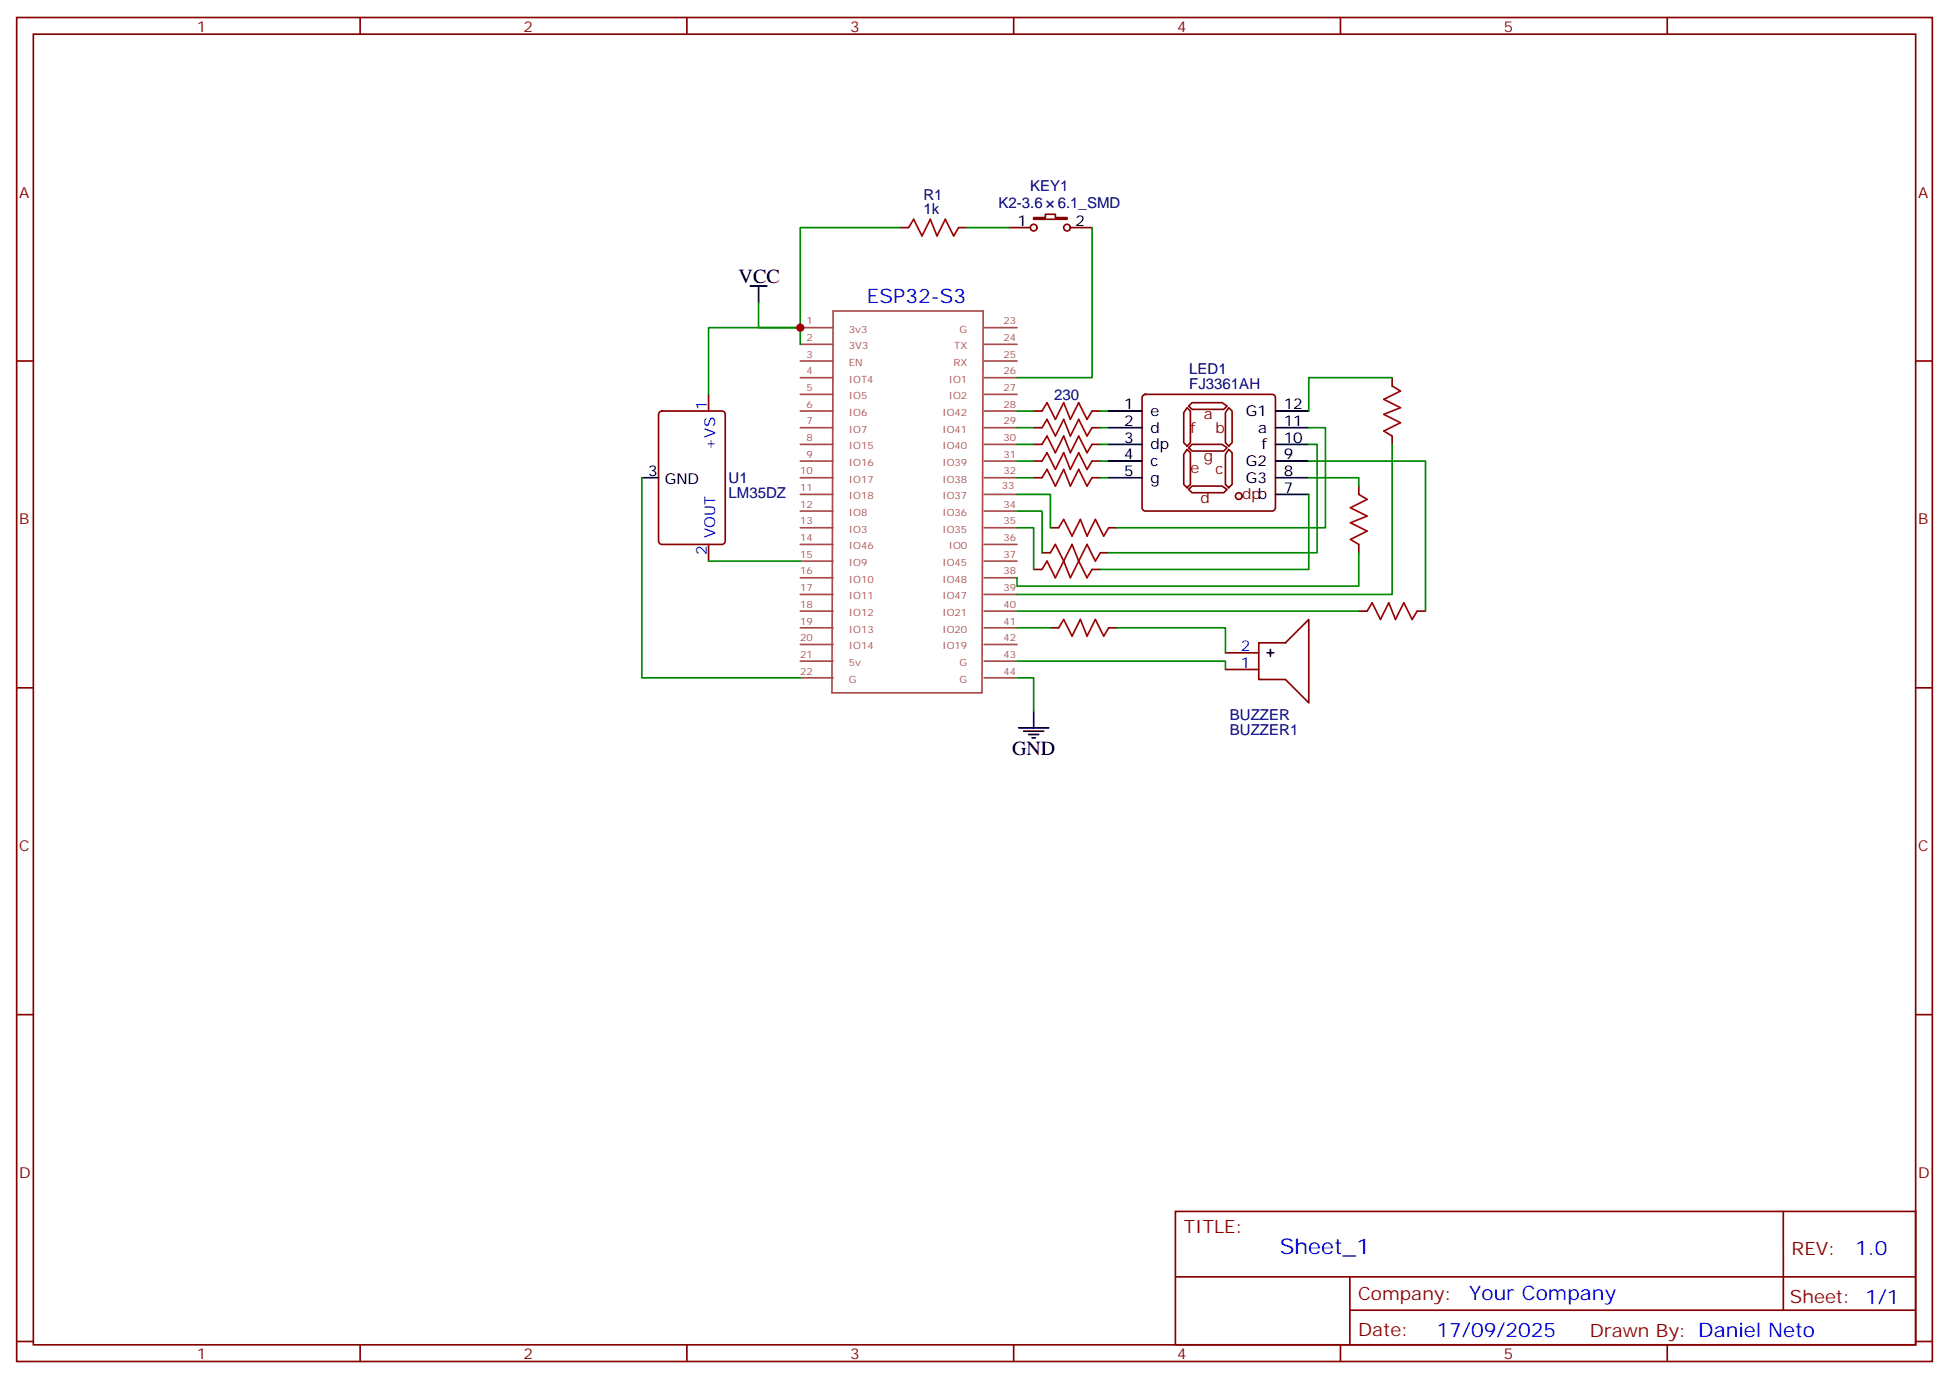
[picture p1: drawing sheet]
<svg xmlns="http://www.w3.org/2000/svg" width="412mm" height="292mm" viewBox="0 0 412 292" stroke-linecap="round" stroke-linejoin="round" font-family="sans-serif">
<g fill="none" stroke="#870000" stroke-width=".35">
<path d="M3.5 3.7h405.4v284.3h-405.4zM7.1 7.2h398.2v277.3h-398.2zM76.2 3.7v3.5M145.3 3.7v3.5M214.5 3.7v3.5M283.6 3.7v3.5M352.8 3.7v3.5M190.5 48.2h1.8M202.8 48.2h1.8M213.4 48.2h4.6M218.7 46h2.5v-.7h2.1v.7h2.5v.4h-7.1zM226.5 48.2h4.6"/>
<path d="M3.5 76.4h3.6M405.3 76.4h3.6M139.6 87.2l.5-.2h12.7a.71 .71 0 0 1 .7 .7v26.8a.76 .76 0 0 1-.7 .7h-12.7a.76 .76 0 0 1-.8-.7v-26.8zM149.9 83.4v3.6M218.7 87h1.8M218.7 90.5h1.8M218.7 94h1.8M218.7 97.5h1.8M231.1 87h1.7M231.1 90.5h1.7M231.1 94h1.7M231.1 97.5h1.7"/>
<path d="M241.9 83.6l.5-.2h26.8a.71 .71 0 0 1 .7 .7v23.3a.76 .76 0 0 1-.7 .7h-26.8a.76 .76 0 0 1-.7-.7v-23.3zM251.2 86.3l.7 .7v6.7l-.7 .7-.7-.7v-6.4zM251.2 95.1l.7 .7v6.7l-.7 .7-.7-.7v-6.4zM251.5 85.9l.7-.7h6.4l1 .7-.7 .7h-6.7zM251.5 94.7l.7-.7h6.4l1 .7-.7 .7h-6.7zM260 86.3l.7 .7v6.7l-.7 .7-.7-.7v-6.4zM260 95.1l.7 .7v6.7l-.7 .7-.7-.7v-6.4zM149.9 115.2v3.5M218.7 101.1h1.8M220.5 116.9h1.7M222.2 111.7h1.8M231.1 101.1h1.7"/>
<path d="M232.8 116.9h1.8M234.6 111.7h1.8M251.5 103.5l.7-.7h6.4l1 .7-.7 .7h-6.7zM218.7 120.5h1.8M222.2 132.8h1.8M231.1 120.5h1.7M234.6 132.8h1.8M259.3 138.1h7M266.3 136h5.7l4.9-4.9v17.6l-4.9-4.9h-5.7zM3.5 145.5h3.6M259.3 141.6h7M405.3 145.5h3.6"/>
<path d="M3.5 214.7h3.6M405.3 214.7h3.6M248.7 256.3h156.6v28.2h-156.6zM377.3 256.3v20.9M248.7 270.1h156.5M285.6 277.2h119.6M285.6 270.1v14.2M3.5 283.8h3.6M76.2 284.5v3.5M145.3 284.5v3.5M214.5 284.5v3.5M283.6 284.5v3.5"/>
<path d="M352.8 284.5v3.5M405.3 283.8h3.6"/>
<circle cx="218.7" cy="48.2" r=".71"/>
<circle cx="225.8" cy="48.2" r=".71"/>
</g>
<g fill="none" stroke="#a64a4a" stroke-width=".35">
<path d="M169.3 79.9h7M169.3 76.4h7M169.3 72.8h7M169.3 69.3h7M176.3 65.8h31.7l-.2 80.8h-31.8zM208.3 79.9h6.9M208.3 76.4h6.9M208.3 72.8h6.9M208.3 69.3h6.9M169.3 97.5h7M169.3 94h7M169.3 90.5h7"/>
<path d="M169.3 87h7M169.3 83.4h7M208.3 97.5h6.9M208.3 94h6.9M208.3 90.5h6.9M208.3 87h6.9M208.3 83.4h6.9M169.3 118.7h7M169.3 115.2h7M169.3 111.7h7M169.3 108.1h7M169.3 104.6h7"/>
<path d="M169.3 101.1h7M208.3 118.7h6.9M208.3 115.2h6.9M208.3 111.7h6.9M208.3 108.1h6.9M208.3 104.6h6.9M208.3 101.1h6.9M169.3 139.9h7M169.3 136.3h7M169.3 132.8h7M169.3 129.3h7M169.3 125.8h7"/>
<path d="M169.3 122.2h7M208.3 139.9h6.9M208.3 136.3h6.9M208.3 132.8h6.9M208.3 129.3h6.9M208.3 125.8h6.9M208.3 122.2h6.9M169.3 143.4h7M208.3 143.4h6.9"/>
</g>
<g fill="none" stroke="#000" stroke-width=".35">
<path d="M158.7 60.5h3.6M160.5 60.5v3.5M234.6 87h7.1M234.6 90.5h7.1M234.6 94h7.1M234.6 97.5h7.1M269.9 94h7M269.9 97.5h7M135.8 101.1h3.5M234.6 101.1h7.1M269.9 101.1h7M269.9 104.6h7"/>
<path d="M268.1 138.1h1.4M268.8 137.4v1.4M215.5 154h6.4M216.6 154.7h4.2M217.7 155.4h2.1M218.4 156.1h.7M218.7 150.5v3.5"/>
</g>
<g fill="none" stroke="#008700" stroke-width=".35">
<path d="M190.5 48.2h-21.2v24.6M204.6 48.2h8.8M231.1 48.2v31.7h-15.9M160.5 64v5.3h8.8h-19.4v14.1M215.2 87h3.5M215.2 90.5h3.5M215.2 94h3.5M215.2 97.5h3.5M232.8 87h1.8M232.8 90.5h1.8M232.8 94h1.8M232.8 97.5h1.8"/>
<path d="M135.8 101.1v42.3h33.5M149.9 118.7h19.4M215.2 111.7h3.5v8.8M215.2 108.1h5.3v8.8M215.2 104.6h7v7.1M215.2 101.1h3.5M232.8 101.1h1.8M215.2 139.9h44.1v1.7M215.2 132.8h7M236.4 132.8h22.9v5.3M215.2 143.4h3.5v7.1"/>
</g>
<path d="M192.3 48.2l1-1.8 1.8 3.5 1.7-3.5 1.5 3.5 1.7-3.5 1.8 3.5 1-1.7M220.5 87l1-1.8 1.8 3.5 1.8-3.5 1.4 3.5 1.7-3.5 1.8 3.5 1.1-1.7M220.5 90.5l1-1.8 1.8 3.6 1.8-3.6 1.4 3.6 1.7-3.6 1.8 3.6 1.1-1.8M220.5 94l1-1.7 1.8 3.5 1.8-3.5 1.4 3.5 1.7-3.5 1.8 3.5 1.1-1.8M220.5 97.5l1-1.7 1.8 3.5 1.8-3.5 1.4 3.5 1.7-3.5 1.8 3.5 1.1-1.8M220.5 101.1l1-1.8 1.8 3.5 1.8-3.5 1.4 3.5 1.7-3.5 1.8 3.5 1.1-1.7M222.2 116.9l1.1-1.7 1.8 3.5 1.4 3.5 3.5-7 1.8 3.5 1-1.8M224 111.7l1.1-1.8 1.7 3.5 1.8-3.5 1.4 3.5 1.8-3.5 1.7 3.5 1.1-1.7M220.5 120.5l1-1.8 1.8 3.5 3.5-7 1.4 3.5 1.8 3.5 1.1-1.7M224 132.8l1.1-1.7 1.7 3.5 1.8-3.5 1.4 3.5 1.8-3.5 1.7 3.5 1.1-1.8" fill="none" stroke="#a10000" stroke-width=".35"/>
<circle cx="262.1" cy="105" r=".71" fill="#f0f0f0" stroke="#870000" stroke-width=".35"/>
<path d="M269.9 90.5h7M269.9 87h7" fill="none" stroke="#000" stroke-width=".35"/>
<path d="M294.6 79.9h-17.7v7.1M276.9 90.5h3.6v21.2h-44.1M276.9 94h1.8v22.9h-44.1M276.9 97.5h24.7v31.8M294.6 94v31.8h-79.4M276.9 104.6v15.9h-44.1M276.9 101.1h10.6v1.7M287.5 116.9v7.1h-72.3v-1.8M215.2 129.3h72.3" fill="none" stroke="#008700" stroke-width=".35"/>
<path d="M294.6 81.7l1.7 1-3.5 1.8 3.5 1.8-3.5 1.4 3.5 1.7-3.5 1.8 1.8 1.1M287.5 104.6l1.8 1.1-3.5 1.7 3.5 1.8-3.5 1.4 3.5 1.8-3.5 1.7 1.7 1.1M289.3 129.3l1-1.8 1.8 3.6 1.8-3.6 1.4 3.6 1.7-3.6 1.8 3.6 1.1-1.8" fill="none" stroke="#a10000" stroke-width=".35"/>
<path d="M294.6 79.9v1.8M294.6 92.3v1.7M287.5 102.8v1.8M287.5 115.2v1.7M287.5 129.3h1.8M299.9 129.3h1.7" fill="none" stroke="#870000" stroke-width=".35"/>
<circle cx="169.3" cy="69.3" r=".88" fill="#c00"/>
<text font-size="4.6" fill="#00f" x="270.8" y="265.3">Sheet_1</text>
<g font-size="4.2">
<text x="156.3" y="59.8">VCC</text>
<text x="214.1" y="159.6">GND</text>
</g>
<g font-size="4.2" fill="#00f">
<text x="183.4" y="64">ESP32-S3</text>
<text x="392.5" y="265.6">1.0</text>
<text x="310.9" y="275.1">Your Company</text>
<text x="304" y="282.9">17/09/2025</text>
</g>
<g font-size="3.9" fill="#800">
<text x="250.5" y="260.9">TITLE:</text>
<text x="379.1" y="265.6">REV:</text>
<text x="287.4" y="275.1">Company:</text>
<text x="378.7" y="275.7">Sheet: 1/1</text>
<text x="287.4" y="282.8">Date:</text>
<text x="336.4" y="282.8">Drawn By: Daniel Neto</text>
</g>
<g font-size="3.2" fill="#800">
<text x="41.6" y="6.7">1</text>
<text x="110.8" y="6.7">2</text>
<text x="179.9" y="6.7">3</text>
<text x="249.1" y="6.7">4</text>
<text x="318.2" y="6.7">5</text>
<text x="4.1" y="41.8">A</text>
<text x="405.9" y="41.8">A</text>
<text x="254.7" y="88.7">a</text>
<text x="251.9" y="91.5">f</text>
<text x="257.2" y="91.5">b</text>
<text x="251.9" y="100">e</text>
<text x="254.7" y="97.5">g</text>
<text x="257.2" y="100.4">c</text>
<text x="254" y="106.4">d</text>
<text x="262.8" y="105.7">dpb</text>
<text x="4.1" y="110.9">B</text>
<text x="405.9" y="110.9">B</text>
<text x="4.1" y="180.1">C</text>
<text x="405.9" y="180.1">C</text>
<text x="4.1" y="249.2">D</text>
<text x="405.9" y="249.2">D</text>
<text x="41.6" y="287.5">1</text>
<text x="110.8" y="287.5">2</text>
<text x="179.9" y="287.5">3</text>
<text x="249.1" y="287.5">4</text>
<text x="318.2" y="287.5">5</text>
</g>
<g font-size="3.2" fill="#000080">
<text x="218" y="40.3">KEY1</text>
<text x="195.4" y="45.3">1k</text>
<text x="195.4" y="42.3">R1</text>
<text x="211.3" y="43.9">K2-3.6</text>
<text x="223.8" y="43.9">6.1_SMD</text>
<text x="251.6" y="82.3">FJ3361AH</text>
<text x="251.6" y="79">LED1</text>
<text x="223" y="84.6">230</text>
<text x="154.2" y="105.4">LM35DZ</text>
<text x="154.2" y="102.2">U1</text>
<text x="260.3" y="152.2">BUZZER</text>
<text x="260.3" y="155.4">BUZZER1</text>
</g>
<g font-size="3.2">
<text x="215.3" y="47.8">1</text>
<text x="227.5" y="47.8">2</text>
<text x="237.9" y="86.6">1</text>
<text x="243.4" y="88">e</text>
<text x="263.6" y="88">G1</text>
<text x="271.6" y="86.6">12</text>
<text x="237.9" y="90.1">2</text>
<text x="237.9" y="93.7">3</text>
<text x="243.4" y="91.5">d</text>
<text x="243.4" y="95.1">dp</text>
<text x="266.2" y="91.5">a</text>
<text x="267" y="95.1">f</text>
<text x="271.6" y="93.7">10</text>
<text x="271.6" y="90.1">11</text>
<text x="137.2" y="100.7">3</text>
<text x="237.9" y="97.2">4</text>
<text x="237.9" y="100.7">5</text>
<text x="243.4" y="98.6">c</text>
<text x="263.6" y="98.6">G2</text>
<text x="271.6" y="100.7">8</text>
<text x="271.6" y="97.2">9</text>
<text x="140.7" y="102.5">GND</text>
<text x="243.4" y="102.1">g</text>
<text x="263.6" y="102.1">G3</text>
<text x="271.6" y="104.2">7</text>
</g>
<g font-size="3.2" fill="#00f">
<text x="149.6" y="86.8" transform="rotate(-90 149.6 86.8)">1</text>
<text x="151.3" y="95.2" transform="rotate(-90 151.3 95.2)">+VS</text>
<text x="151.3" y="113.9" transform="rotate(-90 151.3 113.9)">VOUT</text>
<text x="149.6" y="117.4" transform="rotate(-90 149.6 117.4)">2</text>
<text x="262.6" y="137.8">2</text>
<text x="262.6" y="141.3">1</text>
</g>
<g font-size="2.1" fill="#a54b4b">
<text x="170.7" y="68.6">1</text>
<text x="179.6" y="70.4">3v3</text>
<text x="203" y="70.4">G</text>
<text x="212.3" y="68.6">23</text>
<text x="170.7" y="75.7">3</text>
<text x="170.7" y="72.2">2</text>
<text x="179.6" y="77.4">EN</text>
<text x="179.6" y="73.9">3V3</text>
<text x="201.7" y="77.4">RX</text>
<text x="201.9" y="73.9">TX</text>
<text x="212.3" y="75.7">25</text>
<text x="212.3" y="72.2">24</text>
<text x="170.7" y="82.7">5</text>
<text x="170.7" y="79.2">4</text>
<text x="179.6" y="80.9">IOT4</text>
<text x="200.8" y="80.9">IO1</text>
<text x="212.3" y="82.7">27</text>
<text x="212.3" y="79.2">26</text>
<text x="170.7" y="89.8">7</text>
<text x="170.7" y="86.3">6</text>
<text x="179.6" y="88">IO6</text>
<text x="179.6" y="84.5">IO5</text>
<text x="199.4" y="88">IO42</text>
<text x="200.8" y="84.5">IO2</text>
<text x="212.3" y="89.8">29</text>
<text x="212.3" y="86.3">28</text>
<text x="170.7" y="93.3">8</text>
<text x="179.6" y="95.1">IO15</text>
<text x="179.6" y="91.5">IO7</text>
<text x="199.4" y="95.1">IO40</text>
<text x="199.4" y="91.5">IO41</text>
<text x="212.3" y="93.3">30</text>
<text x="169.3" y="100.4">10</text>
<text x="170.7" y="96.8">9</text>
<text x="179.6" y="98.6">IO16</text>
<text x="199.4" y="98.6">IO39</text>
<text x="212.3" y="100.4">32</text>
<text x="212.3" y="96.8">31</text>
<text x="169.3" y="107.4">12</text>
<text x="169.3" y="103.9">11</text>
<text x="179.6" y="105.6">IO18</text>
<text x="179.6" y="102.1">IO17</text>
<text x="199.4" y="105.6">IO37</text>
<text x="199.4" y="102.1">IO38</text>
<text x="212" y="103.6">33</text>
<text x="212.3" y="107.4">34</text>
<text x="169.3" y="111">13</text>
<text x="179.6" y="112.7">IO3</text>
<text x="179.6" y="109.2">IO8</text>
<text x="199.4" y="112.7">IO35</text>
<text x="199.4" y="109.2">IO36</text>
<text x="212.3" y="111">35</text>
<text x="169.3" y="118">15</text>
<text x="169.3" y="114.5">14</text>
<text x="179.6" y="119.8">IO9</text>
<text x="179.6" y="116.2">IO46</text>
<text x="199.4" y="119.8">IO45</text>
<text x="200.8" y="116.2">IO0</text>
<text x="212.3" y="118">37</text>
<text x="212.3" y="114.5">36</text>
<text x="169.3" y="125.1">17</text>
<text x="169.3" y="121.5">16</text>
<text x="179.6" y="123.3">IO10</text>
<text x="199.4" y="123.3">IO48</text>
<text x="212.3" y="125.1">39</text>
<text x="212.3" y="121.5">38</text>
<text x="169.3" y="128.6">18</text>
<text x="179.6" y="130.3">IO12</text>
<text x="179.6" y="126.8">IO11</text>
<text x="199.4" y="130.3">IO21</text>
<text x="199.4" y="126.8">IO47</text>
<text x="212.3" y="128.6">40</text>
<text x="169.3" y="135.7">20</text>
<text x="169.3" y="132.1">19</text>
<text x="179.6" y="137.4">IO14</text>
<text x="179.6" y="133.9">IO13</text>
<text x="199.4" y="137.4">IO19</text>
<text x="199.4" y="133.9">IO20</text>
<text x="212.3" y="135.7">42</text>
<text x="212.3" y="132.1">41</text>
<text x="169.3" y="142.7">22</text>
<text x="169.3" y="139.2">21</text>
<text x="179.6" y="140.9">5v</text>
<text x="203" y="140.9">G</text>
<text x="212.3" y="142.7">44</text>
<text x="212.3" y="139.2">43</text>
<text x="179.6" y="144.4">G</text>
<text x="203" y="144.4">G</text>
</g>
</svg>
